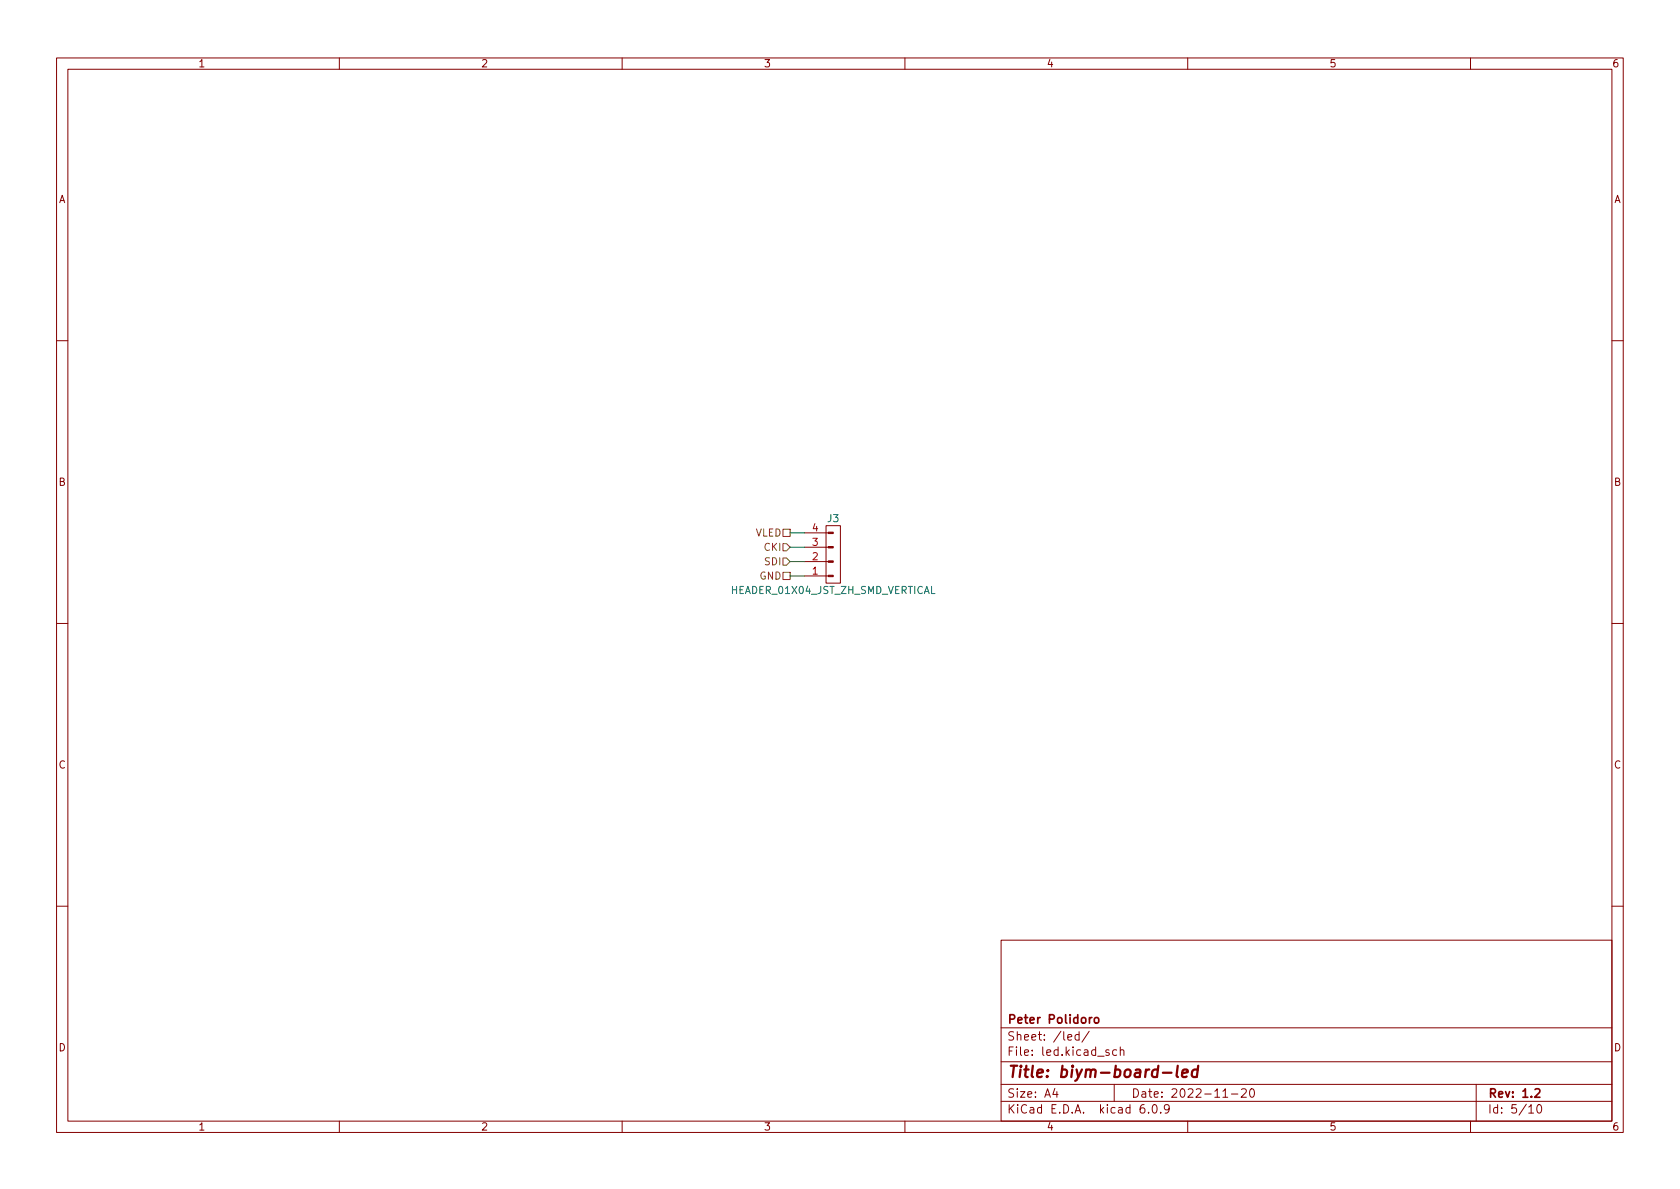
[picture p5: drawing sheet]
<svg xmlns="http://www.w3.org/2000/svg" width="297mm" height="210mm" viewBox="0 0 297 210" stroke-linecap="round" stroke-linejoin="round" font-family="sans-serif">
<g fill="none" stroke="#840000" stroke-width=".18">
<path d="M10 10.2h277v190.1h-277zM12 12.2h273v186.1h-273zM60 10.2v2M110 10.2v2M160 10.2v2M210 10.2v2M260 10.2v2M10 60.2h2M285 60.2h2M142.2 94.2h4.3M142.2 96.8h4.3M142.2 99.3h4.3"/>
<path d="M146 93h2.6v10.1h-2.6zM10 110.2h2M142.2 101.8h4.3M285 110.2h2M10 160.2h2M177 166.3h108v32h-108zM285 160.2h2M60 198.3v2M110 198.3v2M160 198.3v2M177 194.8h108M177 191.8h108"/>
<path d="M177 187.8h108M177 181.8h108M186.5 192.5l-.4 1h1M186.9 193v1M188.8 183.4l.7-.1-.1-.3-.4-.1-.2 .2 .1 .8h.5M190.8 183l-.4-.1-.3 .3v.4l.1 .3h.6M190.8 182.4v1.5M192.6 182.4l-1.3 1.9M196.1 185.7l-.4-.1-.2 .2 .1 .3 .5 .1v.4h-.6M197 191.8v3M197.4 185.7l-.4-.1-.3 .3v.4l.2 .3h.5M198.1 185.8l.2-.2 .3 .1 .1 .9"/>
<path d="M198.1 185.1v1.5M202.3 195.3a.59 .59 0 0 0-.7 .7v.5l.1 .3h.4l.3-.1v-.5l-.1-.2-.4-.1-.3 .3M203.1 196.7v.1M203.9 195.4l.2-.1a.81 .81 0 0 1 .6 .7 .81 .81 0 0 1-.3 .8h-.2a.81 .81 0 0 1-.6-.6 .81 .81 0 0 1 .3-.8zM205.2 196.7v.1M206.7 196l-.3 .3h-.3l-.2-.3 .1-.6 .4-.1 .2 .2a.99 .99 0 0 1-.3 1.3h-.3M210 198.3v2M216.2 194h.9M217.7 193.5h1.2M219.5 192.7l.6-.2 .2 .2 .1 .3-1 1h1M221.1 192.7l.2-.2a.81 .81 0 0 1 .6 .7 .81 .81 0 0 1-.3 .8h-.2a.81 .81 0 0 1-.3-1.3zM260 198.3v2"/>
<path d="M261 191.8v6.5M270.3 195.8l.4-.5v1.5M270.3 196.8h.9M271.9 195.4l.2-.1a.81 .81 0 0 1 .6 .7 .81 .81 0 0 1-.3 .8h-.2a.81 .81 0 0 1-.6-.6 .81 .81 0 0 1 .3-.8z"/>
</g>
<path d="M193.1 179.9l-.3 .1-.2 .2M193.6 180.1l.2-.2 .4 .2 .1 .5-.2 .3h-.3l-.2-.1zM271.4 192.7l.6-.2 .2 .2 .1 .3-1 1h1" fill="none" stroke="#840000" stroke-width=".3"/>
<path d="M205.6 189.7h1.5M208.2 188.5l-.2 1.7 .3 .3M209 189.8l1-.2v-.4l-.2-.1-.6 .1-.2 1 .2 .3 .6-.1M211.8 189.2a.66 .66 0 0 0-1 .3l-.1 .6 .2 .3 .1 .1 .6-.1M211.9 188.5l-.3 2" fill="none" stroke="#840000" stroke-width=".4"/>
<g fill="#840000" stroke="#840000" stroke-width=".18">
<path d="M146.5 94.1h.8v.3h-.8z"/>
<path d="M146.5 96.6h.8v.3h-.8z"/>
<path d="M146.5 99.2h.8v.2h-.8z"/>
<path d="M146.5 101.7h.8v.3h-.8z"/>
</g>
<path d="M138.4 98.7h.7l.6 .6-.6 .6h-.7zM138.4 93.6h1.3v1.3h-1.3zM138.4 96.1h.7l.6 .7-.6 .6h-.7zM138.4 101.2h1.3v1.3h-1.3z" fill="none" stroke="#725600" stroke-width=".18"/>
<path d="M139.7 96.8h2.5M139.7 99.3h2.5M139.7 94.2h2.5M139.7 101.8h2.5" fill="none" stroke="#009600" stroke-width=".18"/>
<text font-size="2.8" fill="#840000" x="178" y="190.6">Title: biym-board-led</text>
<g font-size="2.1" fill="#840000">
<text x="178" y="184">Sheet: /led/</text>
<text x="178" y="181">Peter Polidoro</text>
<text x="178" y="186.7">File: led.kicad_sch</text>
<text x="178" y="196.9">KiCad E.D.A. kicad 6.0.9</text>
<text x="178" y="194.1">Size: A4</text>
<text x="200" y="194.1">Date: 2022-11-20</text>
<text x="263" y="194.1">Rev: 1.2</text>
<text x="263" y="196.9">Id: 5/10</text>
</g>
<g font-size="1.8" fill="#840000">
<text x="35" y="11.9">1</text>
<text x="85" y="11.9">2</text>
<text x="135" y="11.9">3</text>
<text x="185" y="11.9">4</text>
<text x="235" y="11.9">5</text>
<text x="285" y="11.9">6</text>
<text x="10.3" y="35.9">A</text>
<text x="285.3" y="35.9">A</text>
<text x="10.3" y="85.9">B</text>
<text x="285.3" y="85.9">B</text>
<text x="10.3" y="135.9">C</text>
<text x="285.3" y="135.9">C</text>
<text x="10.3" y="185.9">D</text>
<text x="285.3" y="185.9">D</text>
<text x="35" y="199.9">1</text>
<text x="85" y="199.9">2</text>
<text x="135" y="199.9">3</text>
<text x="185" y="199.9">4</text>
<text x="235" y="199.9">5</text>
<text x="285" y="199.9">6</text>
</g>
<g font-size="1.8" fill="#725600">
<text x="133.5" y="94.9">VLED</text>
<text x="135.2" y="97.4">CKI</text>
<text x="135.3" y="99.9">SDI</text>
<text x="134.3" y="102.5">GND</text>
</g>
<g font-size="1.8" fill="#a90000">
<text x="143.7" y="94">4</text>
<text x="143.7" y="101.6">1</text>
<text x="143.7" y="99.1">2</text>
<text x="143.7" y="96.5">3</text>
</g>
<g font-size="1.8" fill="#006464">
<text x="146.3" y="92.3">J3</text>
<text x="129.4" y="105">HEADER_01X04_JST_ZH_SMD_VERTICAL</text>
</g>
</svg>
